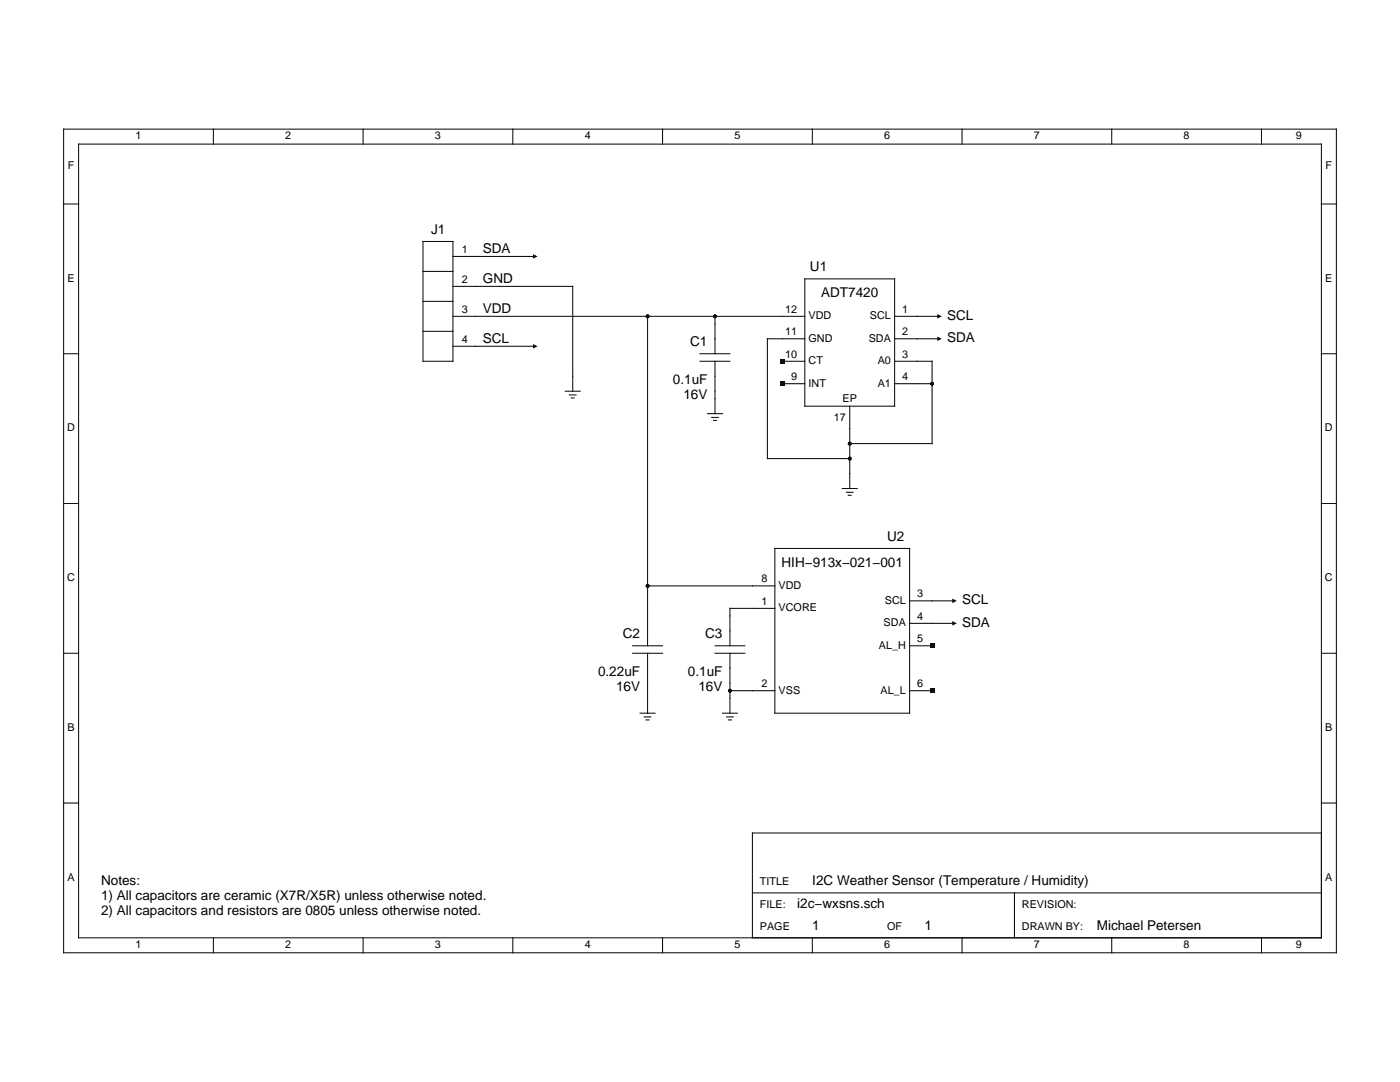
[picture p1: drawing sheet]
<svg xmlns="http://www.w3.org/2000/svg" width="279mm" height="216mm" viewBox="0 0 279 216" stroke-linecap="round" stroke-linejoin="round" font-family="sans-serif">
<g fill="none" stroke="#000" stroke-width=".2">
<path d="M12.7 25.8h254v164.3h-254zM15.7 28.8h248v158.3h-248zM42.6 25.8v3M72.5 25.8v3M102.3 25.8v3M132.2 25.8v3M162.1 25.8v3M192 25.8v3M221.9 25.8v3M251.8 25.8v3M12.7 40.7h3M84.4 48.2h6v23.9h-6z"/>
<path d="M84.4 54.2h6M90.4 51.2h16.4M90.4 57.1h23.9v21M160.6 55.6h17.9v25.4h-17.9zM263.7 40.7h3M12.7 70.6h3M84.4 66.1h6M84.4 60.1h6M90.4 63.1h70.2M90.4 69.1h16.4M112.8 78.1h3M113.6 78.8h1.4"/>
<path d="M114 79.4h.6M129.2 63.1v65.8M139.7 70.6h6M139.7 72.1h6M142.7 63.1v7.5M142.7 72.1v10.4M156.1 72.1h4.5M156.1 76.6h4.5M160.6 67.6h-7.5v23.9h16.5M178.5 63.1h9M178.5 72.1h7.5v16.4h-16.4M178.5 67.6h9"/>
<path d="M178.5 76.6h7.5M263.7 70.6h3M141.2 82.5h3M142 83.3h1.4M142.4 83.9h.6M168.1 97.5h3M168.9 98.2h1.4M169.3 98.8h.6M169.6 81v16.5M12.7 100.5h3M129.2 116.9h25.4M154.6 109.4h26.9v32.9h-26.9z"/>
<path d="M181.5 119.9h9M263.7 100.5h3M12.7 130.4h3M126.3 130.4h5.9M126.3 128.9h5.9M129.2 130.4v11.9M142.7 130.4h6M142.7 128.9h6M145.7 130.4v11.9M145.7 137.8h8.9M154.6 121.4h-8.9v7.5M181.5 128.9h4.5"/>
<path d="M181.5 137.8h4.5M181.5 124.4h9M263.7 130.4h3M127.7 142.3h3M128.6 143.1h1.3M128.9 143.7h.6M144.2 142.3h3M145 143.1h1.3M145.4 143.7h.6M12.7 160.2h3M150.2 178.2h113.5M202.5 178.2v8.9"/>
<path d="M263.7 166.2h-113.5v20.9M263.7 160.2h3M42.6 187.1v3M72.5 187.1v3M102.3 187.1v3M132.2 187.1v3M162.1 187.1v3M192 187.1v3M221.9 187.1v3M251.8 187.1v3"/>
</g>
<g fill="#000">
<path d="M106.4 50.7l.9 .5-.9 .4zM106.4 68.6l.9 .5-.9 .4zM155.7 71.6h.9v.9h-.9zM155.7 76.1h.9v.9h-.9zM187.1 67.2l.9 .4-.9 .4zM187.1 62.7l.9 .4-.9 .5zM185.6 128.4h.9v.9h-.9zM185.6 137.4h.9v.9h-.9zM190.1 119.4l.8 .5-.8 .4zM190.1 123.9l.8 .5-.8 .4z"/>
<circle cx="129.2" cy="63.1" r=".37"/>
<circle cx="142.7" cy="63.1" r=".37"/>
<circle cx="186" cy="76.6" r=".37"/>
<circle cx="169.6" cy="91.5" r=".37"/>
<circle cx="169.6" cy="88.5" r=".37"/>
<circle cx="129.2" cy="116.9" r=".37"/>
<circle cx="145.7" cy="137.8" r=".37"/>
</g>
<g font-size="2.7">
<text x="86.1" y="46.7">J1</text>
<text x="96.4" y="50.4">SDA</text>
<text x="96.4" y="56.4">GND</text>
<text x="161.7" y="54.2">U1</text>
<text x="163.9" y="59.3">ADT7420</text>
<text x="96.4" y="62.4">VDD</text>
<text x="189" y="63.8">SCL</text>
<text x="96.4" y="68.3">SCL</text>
<text x="137.7" y="69.1">C1</text>
<text x="189" y="68.3">SDA</text>
<text x="134.3" y="76.6">0.1uF</text>
<text x="136.4" y="79.6">16V</text>
<text x="177.1" y="107.9">U2</text>
<text x="156" y="113.1">HIH−913x−021−001</text>
<text x="192" y="120.6">SCL</text>
<text x="192" y="125.1">SDA</text>
<text x="124.3" y="127.4">C2</text>
<text x="140.7" y="127.4">C3</text>
<text x="119.3" y="134.8">0.22uF</text>
<text x="122.9" y="137.8">16V</text>
<text x="137.3" y="134.8">0.1uF</text>
<text x="139.4" y="137.8">16V</text>
<text x="20.2" y="176.6">Notes:</text>
<text x="20.2" y="179.6">1) All capacitors are ceramic (X7R/X5R) unless otherwise noted.</text>
<text x="162.1" y="176.7">I2C Weather Sensor (Temperature / Humidity)</text>
<text x="20.2" y="182.6">2) All capacitors and resistors are 0805 unless otherwise noted.</text>
<text x="159.1" y="181.2">i2c−wxsns.sch</text>
<text x="162.1" y="185.6">1</text>
<text x="184.5" y="185.6">1</text>
<text x="218.9" y="185.6">Michael Petersen</text>
</g>
<g font-size="2.2">
<text x="27" y="27.8">1</text>
<text x="56.9" y="27.8">2</text>
<text x="86.8" y="27.8">3</text>
<text x="116.7" y="27.8">4</text>
<text x="146.6" y="27.8">5</text>
<text x="176.5" y="27.8">6</text>
<text x="206.3" y="27.8">7</text>
<text x="236.2" y="27.8">8</text>
<text x="258.6" y="27.8">9</text>
<text x="13.5" y="33.8">F</text>
<text x="264.5" y="33.8">F</text>
<text x="92.2" y="50.4">1</text>
<text x="13.5" y="56.2">E</text>
<text x="92.2" y="56.4">2</text>
<text x="264.5" y="56.2">E</text>
<text x="92.2" y="62.4">3</text>
<text x="156.7" y="62.4">12</text>
<text x="161.4" y="63.7">VDD</text>
<text x="173.6" y="63.7">SCL</text>
<text x="180" y="62.4">1</text>
<text x="92.2" y="68.3">4</text>
<text x="156.7" y="66.9">11</text>
<text x="156.7" y="71.3">10</text>
<text x="161.4" y="68.2">GND</text>
<text x="173.4" y="68.2">SDA</text>
<text x="180" y="71.3">3</text>
<text x="180" y="66.9">2</text>
<text x="157.9" y="75.8">9</text>
<text x="161.4" y="77.1">INT</text>
<text x="161.4" y="72.7">CT</text>
<text x="175.2" y="72.6">A0</text>
<text x="175.2" y="77.1">A1</text>
<text x="180" y="75.8">4</text>
<text x="168.1" y="80.3">EP</text>
<text x="13.4" y="86.1">D</text>
<text x="166.4" y="84.1">17</text>
<text x="264.4" y="86.1">D</text>
<text x="13.4" y="116">C</text>
<text x="151.9" y="116.2">8</text>
<text x="155.4" y="117.5">VDD</text>
<text x="183" y="119.1">3</text>
<text x="264.4" y="116">C</text>
<text x="151.9" y="120.6">1</text>
<text x="155.4" y="122">VCORE</text>
<text x="176.4" y="124.9">SDA</text>
<text x="176.6" y="120.5">SCL</text>
<text x="183" y="123.6">4</text>
<text x="175.4" y="129.4">AL_H</text>
<text x="183" y="128.1">5</text>
<text x="151.9" y="137.1">2</text>
<text x="183" y="137.1">6</text>
<text x="155.4" y="138.4">VSS</text>
<text x="175.7" y="138.4">AL_L</text>
<text x="13.5" y="145.9">B</text>
<text x="264.5" y="145.9">B</text>
<text x="13.5" y="175.7">A</text>
<text x="151.7" y="176.7">TITLE</text>
<text x="264.5" y="175.7">A</text>
<text x="151.7" y="181.2">FILE:</text>
<text x="151.7" y="185.6">PAGE</text>
<text x="177.1" y="185.6">OF</text>
<text x="203.9" y="181.2">REVISION:</text>
<text x="203.9" y="185.6">DRAWN BY:</text>
<text x="27" y="189.2">1</text>
<text x="56.9" y="189.2">2</text>
<text x="86.8" y="189.2">3</text>
<text x="116.7" y="189.2">4</text>
<text x="146.6" y="189.2">5</text>
<text x="176.5" y="189.2">6</text>
<text x="206.3" y="189.2">7</text>
<text x="236.2" y="189.2">8</text>
<text x="258.6" y="189.2">9</text>
</g>
</svg>
